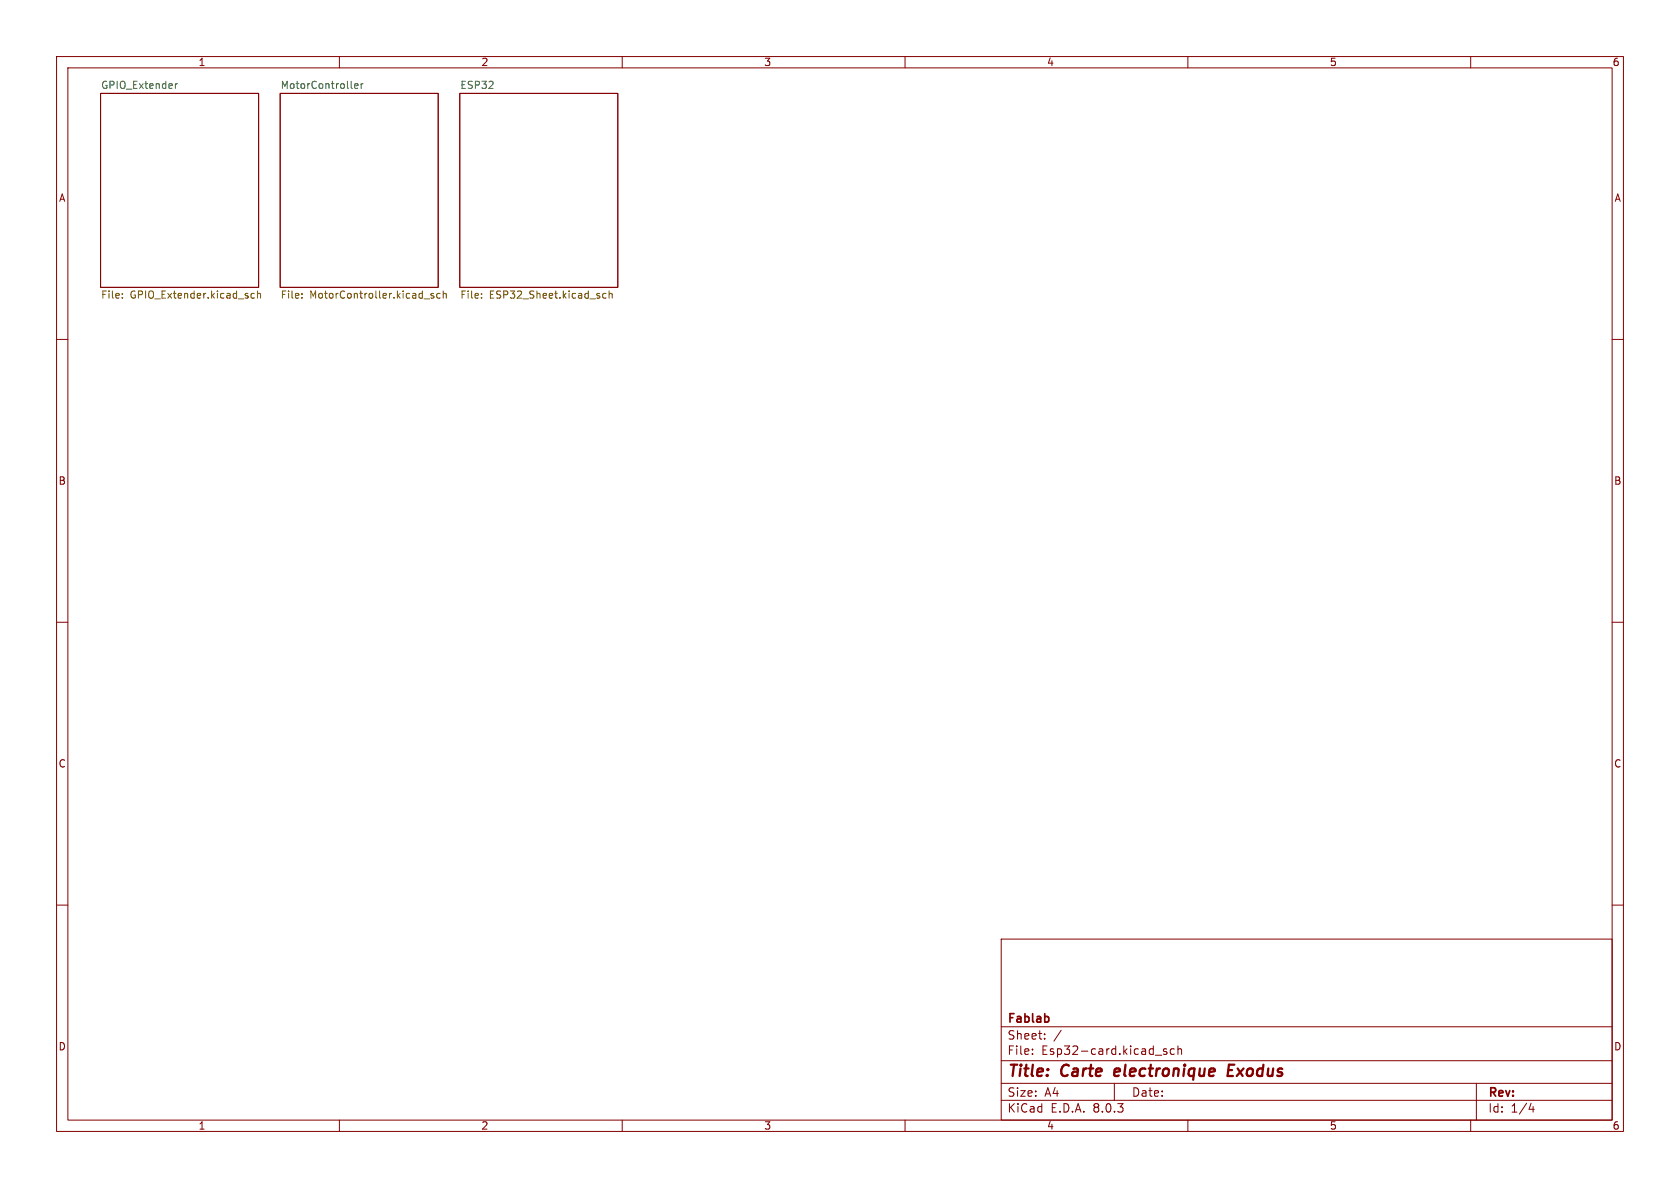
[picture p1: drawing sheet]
<svg xmlns="http://www.w3.org/2000/svg" width="297mm" height="210mm" viewBox="0 0 297 210" stroke-linecap="round" stroke-linejoin="round" font-family="sans-serif">
<g fill="none" stroke="#840000" stroke-width=".18">
<path d="M10 10h277v190h-277zM12 12h273v186h-273zM17.8 16.5h27.9v34.3h-27.9zM49.5 16.5h28v34.3h-28zM60 10v2M81.3 16.5h27.9v34.3h-27.9zM110 10v2M160 10v2M210 10v2M260 10v2M10 60h2M285 60h2"/>
<path d="M10 110h2M285 110h2M10 160h2M285 160h2M177 166h108v32h-108zM60 198v2M110 198v2M160 198v2M177 194.5h108M177 191.5h108M177 187.5h108M177 181.5h108"/>
<path d="M182.5 186.3v.1M182.5 185.5v.1M184.7 183.6v.1M184.7 182.8v.1M187.6 182.1l-1.3 2M197 191.5v3M204.2 186.5h1.2M206.2 185.5l-.3-.1-.2 .2v.2l.5 .2v.3h-.5M207.6 185.5l-.4-.1-.3 .3v.4l.1 .2h.6M208.2 185.5l.3-.1 .3 .1 .1 .9M208.2 184.9v1.5M210 198v2"/>
<path d="M260 198v2M261 191.5v6.5M270.7 195l-.4 1.1h.9M271 195.6v1"/>
</g>
<path d="M197.2 189l-.2 .9 .2 .3M198 189.4l-1 .1M217.1 189.2h.7M218.2 188.2h-.9l-.3 2h1" fill="none" stroke="#840000" stroke-width=".4"/>
<path d="M185.3 179.8v.7" fill="none" stroke="#840000" stroke-width=".3"/>
<g fill="none" stroke="#725600" stroke-width=".18">
<path d="M21.6 52.6v.1M21.6 51.9v.1M45 51.9h-.4l-.2 .2 .1 .5h.5M45.5 52l.2-.1h.3l.1 .8M45.5 51.4v1.3M53.4 52.6v.1M53.4 51.9v.1M75 52.8h.9M76.7 51.9h-.3l-.2 .1v.2l.5 .1v.3h-.5M77.8 51.9h-.4l-.2 .2 .1 .5h.5M78.4 52l.1-.1h.3l.1 .8M78.4 51.4v1.3"/>
<path d="M85.1 52.6v.1M85.1 51.9v.1M107.1 51.9h-.3l-.3 .2 .2 .5h.4M107.7 52l.2-.1h.3v.8M107.7 51.4v1.3"/>
</g>
<path d="M31 14.8v.8M31.4 14.8l-.4 .2M62.7 15.2l.6-.1-.1-.3h-.3l-.2 .2 .1 .6h.4M63.8 14.8v.8M64.2 14.8l-.4 .2" fill="none" stroke="#006464" stroke-width=".18"/>
<g font-size="2.8" fill="#840000">
<text x="178" y="190.9">Title:</text>
<text x="187.7" y="190.9">Carte</text>
<text x="197.9" y="190.9">electronique</text>
<text x="218.7" y="190.9">Exodus</text>
</g>
<g font-size="2.1" fill="#840000">
<text x="178" y="184">Sheet:</text>
<text x="178" y="181.2">Fablab</text>
<text x="178" y="186.7">File:</text>
<text x="184.1" y="186.7">Esp32-card.kicad_sch</text>
<text x="178" y="196.9">KiCad</text>
<text x="178" y="194.1">Size:</text>
<text x="184.7" y="194.1">A4</text>
<text x="185.7" y="196.9">E.D.A.</text>
<text x="193.3" y="196.9">8.0.3</text>
<text x="200" y="194.1">Date:</text>
<text x="263" y="194.3">Rev:</text>
<text x="263" y="196.9">Id:</text>
<text x="267.1" y="196.9">1/4</text>
</g>
<g font-size="1.8" fill="#840000">
<text x="35" y="11.9">1</text>
<text x="85" y="11.9">2</text>
<text x="135" y="11.9">3</text>
<text x="185" y="11.9">4</text>
<text x="235" y="11.9">5</text>
<text x="285" y="11.9">6</text>
<text x="10.3" y="35.9">A</text>
<text x="285.3" y="35.9">A</text>
<text x="10.3" y="85.9">B</text>
<text x="285.3" y="85.9">B</text>
<text x="10.3" y="135.9">C</text>
<text x="285.3" y="135.9">C</text>
<text x="10.3" y="185.9">D</text>
<text x="285.3" y="185.9">D</text>
<text x="35" y="199.9">1</text>
<text x="85" y="199.9">2</text>
<text x="135" y="199.9">3</text>
<text x="185" y="199.9">4</text>
<text x="235" y="199.9">5</text>
<text x="285" y="199.9">6</text>
</g>
<g font-size="1.8" fill="#006464">
<text x="17.8" y="15.8">GPIO_Extender</text>
<text x="49.5" y="15.8">MotorController</text>
<text x="81.3" y="15.8">ESP32</text>
</g>
<g font-size="1.8" fill="#725600">
<text x="17.8" y="53.1">File:</text>
<text x="23" y="53.1">GPIO_Extender.kicad_sch</text>
<text x="49.5" y="53.1">File:</text>
<text x="54.8" y="53.1">MotorController.kicad_sch</text>
<text x="81.3" y="53.1">File:</text>
<text x="86.5" y="53.1">ESP32_Sheet.kicad_sch</text>
</g>
</svg>
